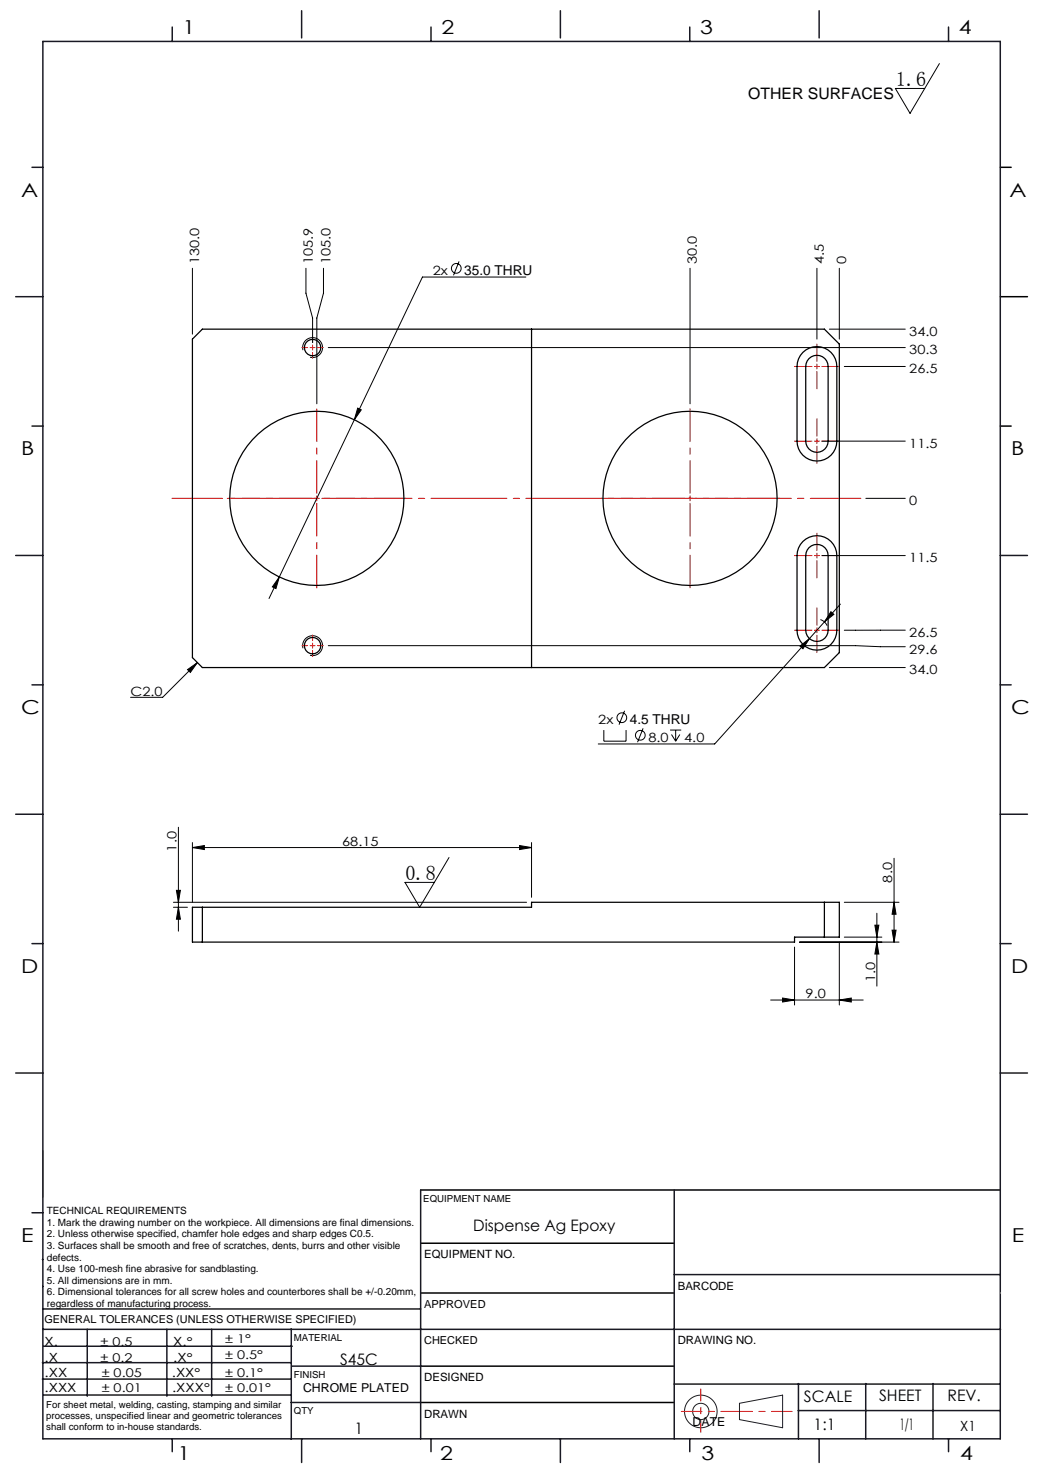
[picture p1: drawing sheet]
<svg xmlns="http://www.w3.org/2000/svg" width="210mm" height="297mm" viewBox="0 0 210 297" stroke-linecap="round" stroke-linejoin="round" font-family="sans-serif">
<g fill="none" stroke="#000" stroke-width=".2">
<path d="M188.8 12.8l-5.9 10-3-5h5.9M38.7 53.9v13.2M61.5 53.9v5l1.3 5v4.9M65 53.9v5l-1.3 5v17.2M92.3 52.5l-1.2 2.8M105.7 55.7h-20.8l-30.8 64.6M138.7 53.9v27.2M164.2 53.9v14.2M168.7 53.9v14.2M60.9 70.4a2 2 0 0 1 1.7-2.5 2 2 0 0 1 2.2 2.1 2 2 0 0 1-2.5 1.8M66 69.8h115.9M166.7 66.1h15.2"/>
<path d="M169.7 73.6h12.2M71.9 82l.7 .4-1.4 2zM165.2 88.6h16.7M56.1 115.9l-.6 2.4-.8-.4zM165.2 111.6h16.7M174 100.1h7.9M37.7 134.6l2-1.5-1.4 2zM39.7 133.1l-7 7h-6.5M60.9 130.3a2 2 0 0 1 1.7-2.5 2 2 0 0 1 2.2 2.1 2 2 0 0 1-2.5 1.8M66 129.7h105.9l5 .3h5M160.8 129.8l1.9-1.5-1.3 2.1zM164.9 124.5a2.25 2.25 0 0 1 1.3 1.2"/>
<path d="M166.7 134.1h15.2M167 122.9l.6 .6-1.9 1.5zM168.9 121.4l-25.3 28.1h-23.4M181.9 126.6h-12.2M121.3 146.7v2.2h4.5v-2.2M125.5 142.8l-1.1 2.8M129.2 146.4l-1.1 2.7M134.7 146.7h2.2M134.9 147.6l.9 1.3M135.8 146.7v2.2M136.6 147.6l-.8 1.3M35.5 178.9h.8l-.4 2.4z"/>
<path d="M35.9 166.2v20.9M38.7 170.3l2.4-.4v.8zM38.7 169.3v12M38.7 170.3h68.1M90.2 172.3l-5.9 10-2.9-5h5.9M104.4 169.9l2.4 .4-2.4 .4zM106.8 169.3v11M179.7 172.5v16.8M34.9 182.3h2.8M34.9 181.3h70.9M35.9 182.3l.4 2.4h-.8zM159.7 190.3v11.7"/>
<path d="M160.7 189.3h20M168.7 189.3v12.7M169.7 181.3h11M169.7 188.3h7.5M175.8 185.9h.8l-.4 2.4zM176.2 189.3l.4 2.4h-.8zM176.2 183.5v14.7M179.3 186.9h.8l-.4 2.4zM179.7 181.3l.4 2.4h-.8zM154.9 201h18.6M157.3 200.6l2.4 .4-2.4 .4zM168.7 201l2.4-.4v.8z"/>
<circle cx="91.7" cy="53.9" r=".98"/>
<circle cx="125" cy="144.2" r=".98"/>
<circle cx="128.7" cy="147.8" r=".98"/>
</g>
<g fill="none" stroke="#191924" stroke-width=".2">
<path d="M8.6 231.2v9.4M148.6 282l8.7-1.6v6.5l-8.7-1.6z"/>
<circle cx="140.8" cy="283.6" r="3.3"/>
<circle cx="140.8" cy="283.6" r="1.64"/>
</g>
<g fill="none" stroke="#f00" stroke-width=".2" stroke-dasharray="15.2 1.3 1.3 1.3">
<path d="M61.8 69.8h-1.1M62.8 68.8v-1.1M62.8 70.8v1.2M63.8 69.8h1.2M163.2 73.6h-3.5M164.2 74.6v3.5M164.2 72.6v-3.5M165.2 73.6h3.5M163.2 88.6h-3.5M164.2 88.6v.5M164.2 88.6h.5M164.2 88.6v-.5"/>
<path d="M164.2 88.6h-.5M164.2 89.6v3.5M164.2 87.6v-3.5M165.2 88.6h3.5M163.2 111.6h-3.5M164.2 111.6v-.5M164.2 111.6h-.5M164.2 111.6v.5M164.2 111.6h.5M164.2 110.6v-3.5M164.2 112.6v3.5M165.2 111.6h3.5"/>
<path d="M61.8 129.7h-1.1M62.8 128.7v-1.1M62.8 130.7v1.2M63.8 129.7h1.2M163.2 126.6h-3.5M164.2 125.6v-3.5M164.2 127.6v3.5M165.2 126.6h3.5"/>
</g>
<path d="M63.7 99.1v-17M138.7 99.1v-17M62.7 100.1h-17M63.7 101.1v17M64.7 100.1h17M137.7 100.1h-17M138.7 101.1v17M139.7 100.1h17" fill="none" stroke="#f00" stroke-width=".2" stroke-dasharray="15.2 1.3 1.3 1.3" stroke-dashoffset="8.6"/>
<path d="M62.3 69.8h1M62.8 69.3v1M163.7 73.6h1M164.2 73.1v1M63.7 99.6v1M138.7 99.6v1M63.2 100.1h1M138.2 100.1h1M62.3 129.7h1M62.8 129.2v1M163.7 126.6h1M164.2 126.1v1" fill="none" stroke="#f00" stroke-width=".2"/>
<path d="M173 100.1h-138.5" fill="none" stroke="#f00" stroke-width=".2" stroke-dasharray="15.2 1.3 1.3 1.3" stroke-dashoffset="5.1"/>
<path d="M201 33.6h2.2M201 59.6h5.5M201 85.6h2.2M84.5 239.1h116.5M84.6 259.8h50.9M84.6 249.8h50.9M84.6 274.5h50.9M84.5 281.8h51" fill="none" stroke="#000" stroke-width=".3"/>
<path d="M136.9 283.6h22.3" fill="none" stroke="#f00" stroke-width=".2" stroke-dasharray="6.3 1.3 1.3 1.3" stroke-dashoffset="2.2"/>
<path d="M140.8 287.8v-8.7" fill="none" stroke="#f00" stroke-width=".2" stroke-dasharray="6.3 1.3 1.3 1.3" stroke-dashoffset="3.9"/>
<g fill="none" stroke="#191924" stroke-width=".3">
<path d="M8.6 8.3h192.4v280.8h-192.4zM34.6 5.4v2.9M60.6 2.2v5.4M86.6 5.4v2.9M112.6 2.2v5.4M138.6 5.4v2.9M164.6 2.2v5.4M190.6 5.4v2.9M6.4 33.6h2.2M3.2 59.6h5.4M6.4 85.6h2.2M3.2 111.6h5.4"/>
<path d="M201 111.6h5.5M6.4 137.6h2.2M201 137.6h2.2M3.2 163.6h5.4M201 163.6h5.5M6.4 189.6h2.2M201 189.6h2.2M3.2 215.6h5.4M201 215.6h5.5M84.5 239.1v50M135.5 239.1v50M6.4 243.7h2.2"/>
<path d="M8.5 253.1h.1M8.6 258.5h.1M135.5 256.1h65.5M8.5 277.1h49.9M8.5 273.8h49.9M8.6 267.1h75.9M8.6 263h75.9M8.8 270.5h49.9M17.5 267.1v13.5M33.5 267.1v13.5M42.5 267.1v13.5M58.5 267.1v22.1"/>
<path d="M58.6 274.5h26M84.6 267.1h116.5M135.5 278.1h65.5M160.5 278v11.1M174 278v11.1M187.5 278v11.1M8.8 280.3h49.7M34.6 289.1v2.6M58.5 281.8h26M60.6 289.1v4.8M86.6 289.1v2.6M112.6 289.1v4.8"/>
<path d="M138.6 289.1v2.6M160.4 283.5h40.6M164.6 289.1v4.8M190.6 289.1v2.6"/>
</g>
<path d="M201 259.8h.1" fill="none" stroke="#c0c0c0" stroke-width=".2"/>
<g fill="#000">
<path d="M38.7 170.3l2.4-.4v.8zM104.4 169.9l2.4 .4-2.4 .4z"/>
<path d="M35.9 182.3l.4 2.4h-.8zM35.5 178.9h.8l-.4 2.4z"/>
<path d="M179.7 181.3l.4 2.4h-.8zM179.3 186.9h.8l-.4 2.4zM175.8 185.9h.8l-.4 2.4zM176.2 189.3l.4 2.4h-.8z"/>
<path d="M157.3 200.6l2.4 .4-2.4 .4zM168.7 201l2.4-.4v.8zM37.7 134.6l2-1.5-1.4 2zM56.1 115.9l-1.4 2 .8 .4zM71.9 82l-.7 2.4 1.4-2zM167 122.9l-1.3 2.1 1.9-1.5zM160.8 129.8l.6 .6 1.3-2.1z"/>
</g>
<g fill="none" stroke="#000" stroke-width=".25">
<path d="M38.7 68.1l2-2h125l3 3v62l-3 3h-125l-2-2zM106.8 66.1v68M161.3 70.8a4 4 0 0 1 4.4-.9 4 4 0 0 1 2.5 3.7v15a4 4 0 0 1-4 4 4 4 0 0 1-4-4v-15a4 4 0 0 1 1.1-2.8zM162.6 72.1a2.25 2.25 0 0 1 2.4-.5 2.25 2.25 0 0 1 1.4 2v15a2.25 2.25 0 0 1-2.2 2.3 2.25 2.25 0 0 1-2.3-2.3v-15l.1-.5zM161.3 108.8a4 4 0 0 1 4.4-.9 4 4 0 0 1 2.5 3.7v15a4 4 0 0 1-4 4 4 4 0 0 1-4-4v-15a4 4 0 0 1 1.1-2.8zM162.6 110.1a2.25 2.25 0 0 1 2.4-.5 2.25 2.25 0 0 1 1.4 2v15a2.25 2.25 0 0 1-2.2 2.3 2.25 2.25 0 0 1-2.3-2.3v-15l.1-.5zM38.7 182.3h68.1v-1h61.9v7h-9v1h-121zM40.7 182.3v7M165.7 181.3v7"/>
<circle cx="62.8" cy="69.8" r="1.65"/>
<circle cx="63.7" cy="100.1" r="17.5"/>
<circle cx="138.7" cy="100.1" r="17.5"/>
<circle cx="62.8" cy="129.7" r="1.65"/>
</g>
<g font-size="4.1">
<text x="180" y="17.2">1.6</text>
<text x="81.5" y="176.7">0.8</text>
</g>
<g font-size="3.9">
<text x="36.7" y="6.9">1</text>
<text x="88.7" y="6.9">2</text>
<text x="140.7" y="6.9">3</text>
<text x="192.7" y="6.9">4</text>
<text x="4.2" y="39.5">A</text>
<text x="202.9" y="39.5">A</text>
<text x="4.2" y="91.5">B</text>
<text x="203.2" y="91.5">B</text>
<text x="4.2" y="143.5">C</text>
<text x="203.2" y="143.5">C</text>
<text x="4.2" y="195.5">D</text>
<text x="203.2" y="195.5">D</text>
<text x="4.2" y="249.6">E</text>
<text x="203.3" y="249.6">E</text>
<text x="35.7" y="293.4">1</text>
<text x="88.4" y="293.4">2</text>
<text x="141" y="293.4">3</text>
<text x="193" y="293.4">4</text>
</g>
<g font-size="3.2">
<text x="150.4" y="20">OTHER SURFACES</text>
<text x="95.1" y="247.3">Dispense Ag Epoxy</text>
<text x="68.4" y="274.4">S45C</text>
<text x="161.6" y="281.7">SCALE</text>
<text x="176.7" y="281.5">SHEET</text>
<text x="190.4" y="281.5">REV.</text>
<text x="163.5" y="287.3">1:1</text>
<text x="180.8" y="287.3">1/1</text>
<text x="71.3" y="288.2">1</text>
</g>
<text font-size="2.8" x="193" y="287.5">X1</text>
<g font-size="2.7">
<text x="93.3" y="55.3">35.0 THRU</text>
<text x="126.6" y="145.6">4.5 THRU</text>
</g>
<g font-size="2.6">
<text x="40.1" y="53.1" transform="rotate(-90 40.1 53.1)">130.0</text>
<text x="62.9" y="53.1" transform="rotate(-90 62.9 53.1)">105.9</text>
<text x="66.4" y="53.1" transform="rotate(-90 66.4 53.1)">105.0</text>
<text x="140.1" y="53.1" transform="rotate(-90 140.1 53.1)">30.0</text>
<text x="165.6" y="53.1" transform="rotate(-90 165.6 53.1)">4.5</text>
<text x="170.1" y="53.1" transform="rotate(-90 170.1 53.1)">0</text>
<text x="87" y="55.3">2x</text>
<text x="182.7" y="71.2">30.3</text>
<text x="182.7" y="67.5">34.0</text>
<text x="182.7" y="75">26.5</text>
<text x="182.7" y="90">11.5</text>
<text x="182.7" y="101.5">0</text>
<text x="182.7" y="113">11.5</text>
<text x="182.7" y="128">26.5</text>
<text x="182.7" y="131.3">29.6</text>
<text x="182.7" y="135.5">34.0</text>
<text x="26.2" y="139.8">C2.0</text>
<text x="120.2" y="145.6">2x</text>
<text x="130.3" y="149.1">8.0</text>
<text x="137.5" y="149.1">4.0</text>
<text x="35.5" y="171.1" transform="rotate(-90 35.5 171.1)">1.0</text>
<text x="68.8" y="170">68.15</text>
<text x="179.3" y="177.3" transform="rotate(-90 179.3 177.3)">8.0</text>
<text x="175.9" y="197.3" transform="rotate(-90 175.9 197.3)">1.0</text>
<text x="161.9" y="200.6">9.0</text>
</g>
<g font-size="2.5">
<text x="8.9" y="273.6">.X</text>
<text x="8.9" y="270.4">X.</text>
<text x="34.8" y="273.7">.X°</text>
<text x="34.8" y="270.5">X.°</text>
<text x="9" y="276.7">.XX</text>
<text x="9" y="279.7">.XXX</text>
<text x="34.5" y="276.7">.XX°</text>
<text x="34.6" y="279.8">.XXX°</text>
<text x="60.9" y="279.8">CHROME PLATED</text>
<text x="139.2" y="286.6">DATE</text>
</g>
<g font-size="2.4">
<text x="45.2" y="270">± 1°</text>
<text x="20.2" y="270.4">± 0.5</text>
<text x="20.2" y="273.7">± 0.2</text>
<text x="45.2" y="273.2">± 0.5°</text>
<text x="20.4" y="279.7">± 0.01</text>
<text x="20.4" y="276.7">± 0.05</text>
<text x="45.2" y="276.7">± 0.1°</text>
<text x="45.2" y="279.7">± 0.01°</text>
</g>
<g font-size="2.3">
<text x="85.2" y="252.9">EQUIPMENT NO.</text>
<text x="136.2" y="259.2">BARCODE</text>
<text x="136.2" y="270.2">DRAWING NO.</text>
<text x="85.2" y="277.6">DESIGNED</text>
<text x="85.2" y="284.9">DRAWN</text>
</g>
<g font-size="2.2">
<text x="85.2" y="262.8">APPROVED</text>
<text x="8.9" y="265.9">GENERAL TOLERANCES (UNLESS OTHERWISE SPECIFIED)</text>
<text x="85.2" y="270.1">CHECKED</text>
</g>
<g font-size="2">
<text x="9.4" y="244">TECHNICAL REQUIREMENTS</text>
<text x="9.4" y="246.3">1. Mark the drawing number on the workpiece. All dimensions are final dimensions.</text>
<text x="9.4" y="248.6">2. Unless otherwise specified, chamfer hole edges and sharp edges C0.5.</text>
<text x="9.4" y="251">3. Surfaces shall be smooth and free of scratches, dents, burrs and other visible</text>
<text x="9.4" y="253.3">defects.</text>
<text x="9.4" y="255.6">4. Use 100-mesh fine abrasive for sandblasting.</text>
<text x="9.4" y="258">5. All dimensions are in mm.</text>
<text x="9.4" y="260.3">6. Dimensional tolerances for all screw holes and counterbores shall be +/-0.20mm,</text>
<text x="9.4" y="262.6">regardless of manufacturing process.</text>
</g>
<g font-size="1.9">
<text x="85.1" y="241.5">EQUIPMENT NAME</text>
<text x="59.1" y="269.5">MATERIAL</text>
<text x="59.1" y="276.9">FINISH</text>
<text x="9.3" y="282.9">For sheet metal, welding, casting, stamping and similar</text>
<text x="9.3" y="285.1">processes, unspecified linear and geometric tolerances</text>
<text x="9.3" y="287.4">shall conform to in-house standards.</text>
<text x="59.1" y="284.2">QTY</text>
</g>
</svg>
